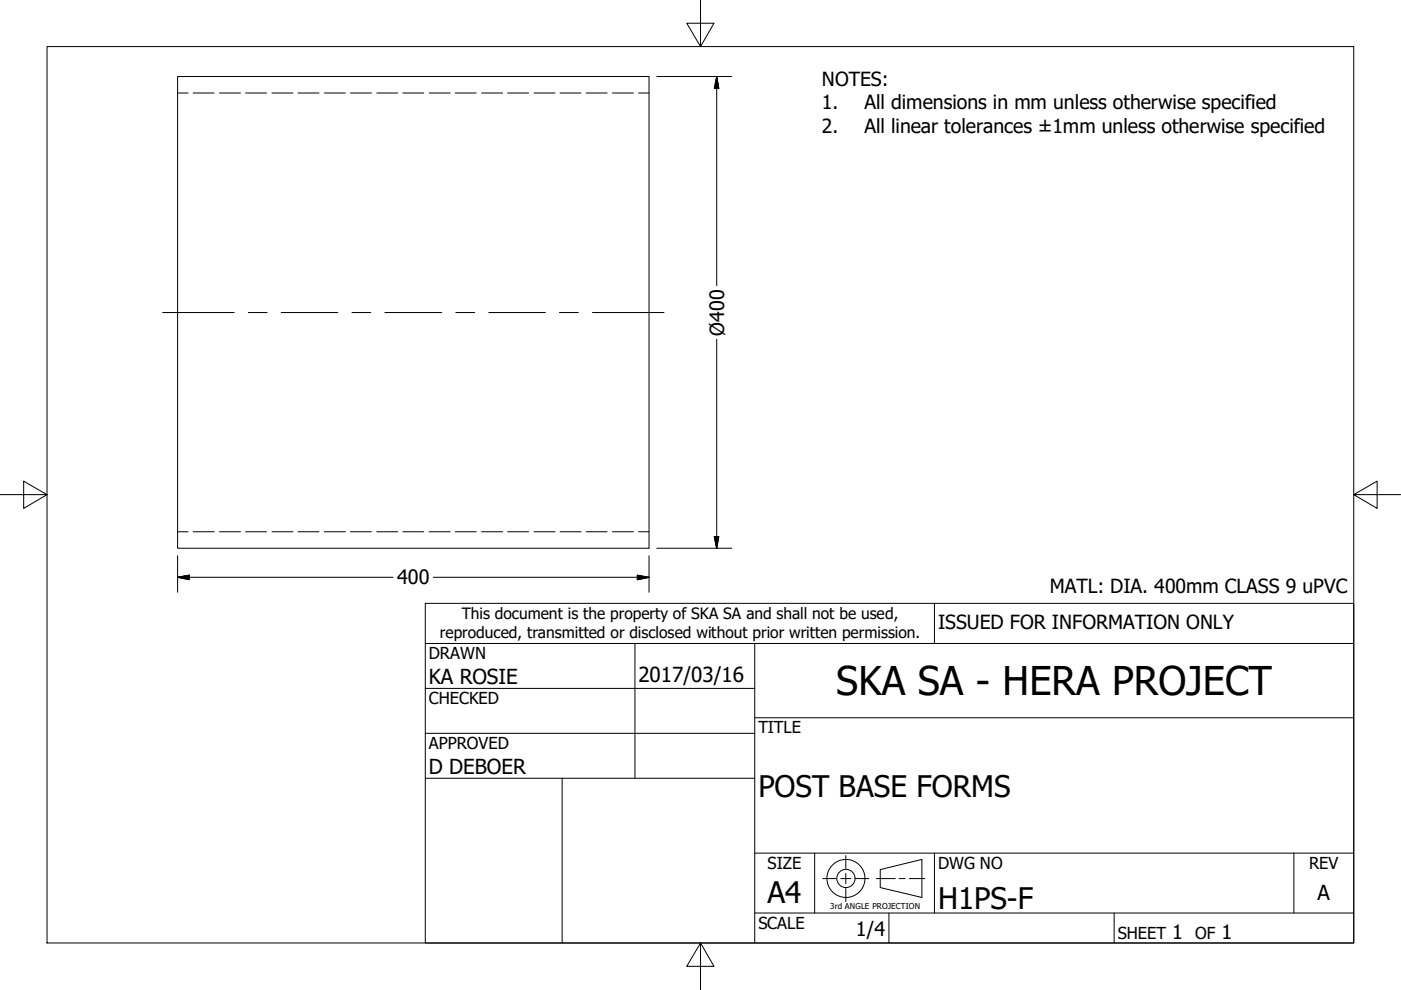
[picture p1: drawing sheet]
<svg xmlns="http://www.w3.org/2000/svg" width="297mm" height="210mm" viewBox="0 0 297 210" stroke-linecap="round" stroke-linejoin="round" font-family="sans-serif">
<!-- layer: Visible (ANSI) -->
<path d="M37.7 16.2h99.9v100h-99.9z" fill="none" stroke="#000" stroke-width=".21"/>
<!-- layer: Hidden (ANSI) -->
<g fill="none" stroke="#000" stroke-width=".21">
<path d="M37.7 19.7h2.2M41 19.7h4.4M46.5 19.7h4.5M52.1 19.7h4.4M57.7 19.7h4.4M63.2 19.7h4.4M68.8 19.7h4.4M74.3 19.7h4.4M79.9 19.7h4.4M85.4 19.7h4.5M91 19.7h4.4M96.5 19.7h4.5"/>
<path d="M102.1 19.7h4.5M107.6 19.7h4.5M113.2 19.7h4.5M118.7 19.7h4.5M124.3 19.7h4.4M129.9 19.7h4.4M135.4 19.7h2.2M37.7 112.7h2.2M41 112.7h4.4M46.5 112.7h4.5M52.1 112.7h4.4M57.7 112.7h4.4"/>
<path d="M63.2 112.7h4.4M68.8 112.7h4.4M74.3 112.7h4.4M79.9 112.7h4.4M85.4 112.7h4.5M91 112.7h4.4M96.5 112.7h4.5M102.1 112.7h4.5M107.6 112.7h4.5M113.2 112.7h4.5M118.7 112.7h4.5M124.3 112.7h4.4"/>
<path d="M129.9 112.7h4.4M135.4 112.7h2.2"/>
</g>
<!-- layer: Border (ANSI) -->
<path d="M148.5 -.1v10l-2.9-5h5.8l-2.9 5M10 9.9h277v190h-277zM0 104.9h10l-5-2.9v5.8l5-2.9M287 104.9l5 2.9v-5.8l-5 2.9h10M148.5 199.9l2.9 5h-5.8l2.9-5v10" fill="none" stroke="#000" stroke-width=".21"/>
<!-- layer: Title (ANSI) -->
<g fill="none" stroke="#000" stroke-width=".21">
<path d="M90.2 127.9h196.8v72h-196.8zM90.2 136.4h196.8M134.6 136.4v28.6M160 136.4v63.5M198.1 127.9v8.5M90.2 146h69.8M90.2 155.5h69.8M160 152.2h127M90.2 165h69.8M119.2 165v34.9M160 193.6h127M160 180.9h127"/>
<path d="M172.7 180.9v12.7M188.5 193.6v6.3M198.1 180.9v12.7M236.2 193.6v6.3M274.3 180.9v12.7"/>
</g>
<!-- layer: Sketch Geometry (ANSI) -->
<g fill="none" stroke="#000" stroke-width=".21">
<path d="M174.4 186.3h2.8M178.2 186.3h2.2M179.3 181.4v2.7M179.3 185.2v2.2M179.3 188.4v2.8M181.5 186.3h2.7M185.8 186.3h4M186.6 184.4l8.9-2.2v8.1l-8.9-2.1zM190.6 186.3h1.3M192.8 186.3h3.3"/>
<circle cx="179.4" cy="186.2" r="4"/>
<circle cx="179.4" cy="186.2" r="1.94"/>
</g>
<!-- layer: Centerline (ANSI) -->
<path d="M34.5 66.3h15.2M52.6 66.3h4M59.6 66.3h12M74.6 66.3h4M81.6 66.3h12.1M96.6 66.3h4M103.6 66.3h12M118.6 66.3h4M125.6 66.3h15.2" fill="none" stroke="#000" stroke-width=".21"/>
<!-- layer: Dimension (ANSI) -->
<path d="M139.3 16.2h15.8M152 16.2l.4 2.6h-1zM152 16.2v44.4M152 71.9v44.3M37.7 117.8v7.8M137.6 117.8v7.8M139.3 116.2h15.8M151.4 113.8h1l-.4 2.4zM37.7 122.4l2.4-.4v.9zM37.7 122.4h45.7M91.9 122.4h45.7M135.1 122l2.5 .4-2.5 .5z" fill="none" stroke="#000" stroke-width=".21"/>
<path d="M152 16.2l.4 2.6zM152 16.2l.4 2.6h-1zM151.4 113.8l.6 2.4zM151.4 113.8h1l-.4 2.4zM37.7 122.4l2.4-.4zM37.7 122.4l2.4-.4v.9zM135.1 122.9l2.5-.5zM135.1 122l2.5 .4-2.5 .5z" fill="#000" stroke="#000" stroke-width=".21"/>
<text font-size="8.4" x="177.3" y="147.4">SKA SA - HERA PROJECT</text>
<g font-size="6.3">
<text x="160.8" y="169">POST BASE FORMS</text>
<text x="162.8" y="191.4">A4</text>
<text x="198.9" y="192.7">H1PS-F</text>
</g>
<g font-size="4.4">
<text x="90.9" y="145.1">KA ROSIE</text>
<text x="135.4" y="144.5">2017/03/16</text>
<text x="90.9" y="164.1">D DEBOER</text>
<text x="279.3" y="190.7">A</text>
</g>
<g font-size="4.2">
<text x="84.2" y="123.9">400</text>
<text x="181.5" y="198.5">1/4</text>
<text x="248.5" y="199.1">1</text>
<text x="259" y="199.1">1</text>
</g>
<g font-size="4.1">
<text x="174.2" y="18.3">NOTES:</text>
<text x="174.2" y="23.2">1.</text>
<text x="183.3" y="23.2">All dimensions in mm unless otherwise specified</text>
<text x="174.2" y="28.2">2.</text>
<text x="183.3" y="28.2">All linear tolerances ±1mm unless otherwise specified</text>
<text x="153.5" y="71.2" transform="rotate(-90 153.5 71.2)">Ø400</text>
<text x="222.6" y="125.8">MATL: DIA. 400mm CLASS 9 uPVC</text>
<text x="198.9" y="133.4">ISSUED FOR INFORMATION ONLY</text>
</g>
<g font-size="3.5">
<text x="90.9" y="139.7">DRAWN</text>
<text x="90.9" y="149.3">CHECKED</text>
<text x="160.8" y="155.5">TITLE</text>
<text x="90.9" y="158.8">APPROVED</text>
<text x="162.8" y="184.2">SIZE</text>
<text x="198.9" y="184.2">DWG NO</text>
<text x="277.6" y="184.2">REV</text>
<text x="160.8" y="196.9">SCALE</text>
<text x="237" y="199.1">SHEET</text>
<text x="253.4" y="199.1">OF</text>
</g>
<g font-size="3.3">
<text x="97.9" y="131.3">This document is the property of SKA SA and shall not be used,</text>
<text x="93.3" y="135.2">reproduced, transmitted or disclosed without prior written permission.</text>
</g>
<text font-size="1.7" x="176" y="192.7">3rd ANGLE PROJECTION</text>
</svg>
